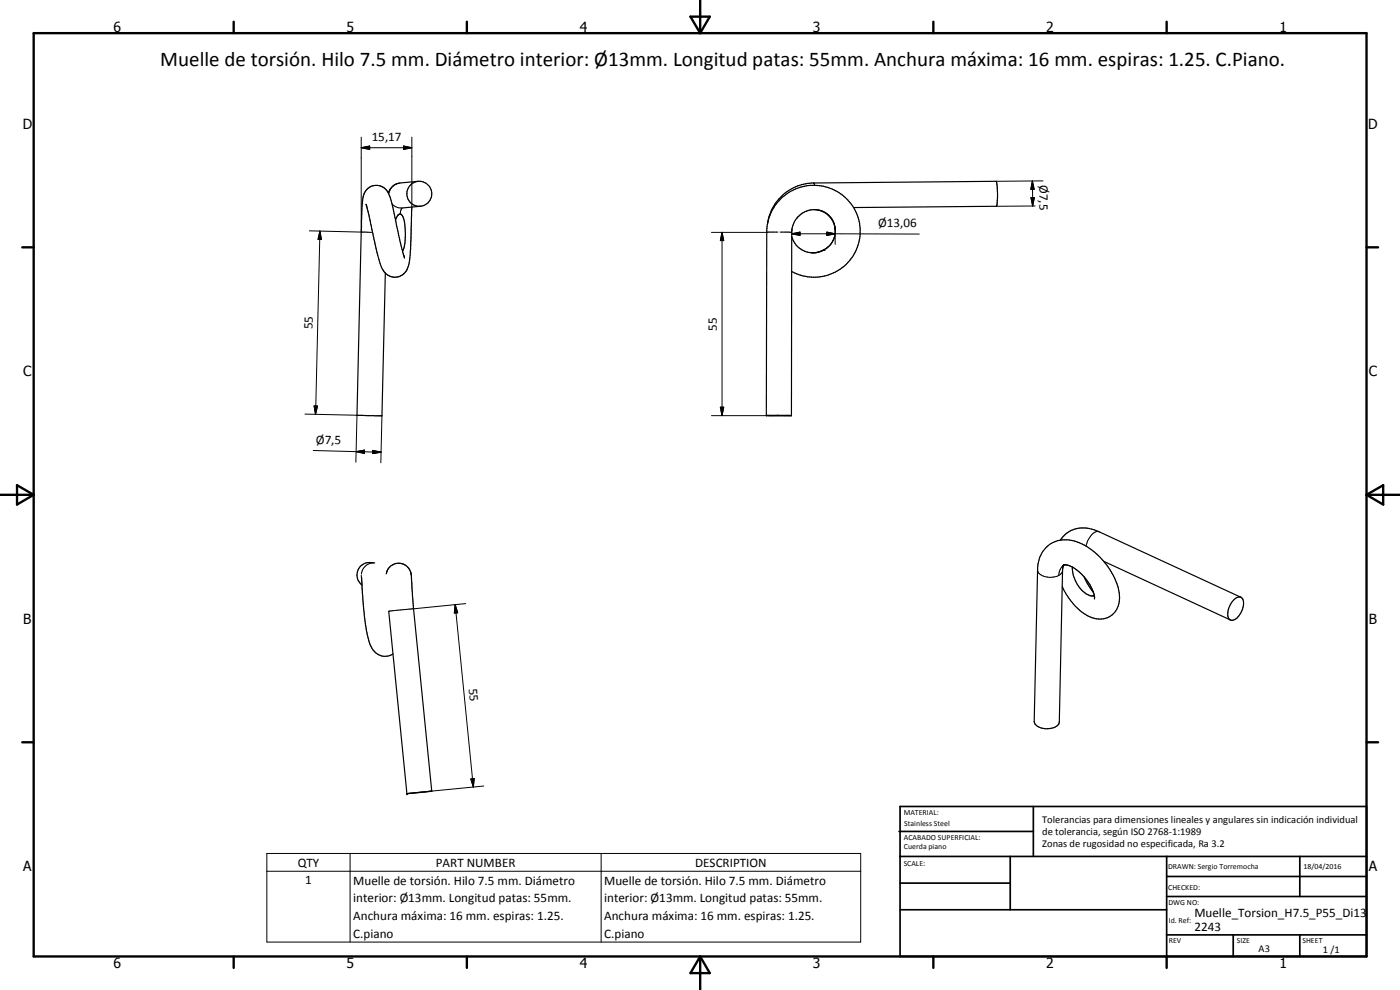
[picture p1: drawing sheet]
<svg xmlns="http://www.w3.org/2000/svg" width="420mm" height="297mm" viewBox="0 0 420 297" stroke-linecap="round" stroke-linejoin="round" font-family="sans-serif">
<g fill="none" stroke="#000" stroke-width=".35">
<path d="M125.5 54.4l-5.5 .5a4.2 4.2 0 0 0-3.4 3.1M109.9 61.3l2.6 11.6a33.6 33.6 0 0 0 2.6 8.3l1.4 1.4a3.8 3.8 0 0 0 3.8 .1 5.7 5.7 0 0 0 2.7-5.5l.6-15.1M118.7 66.1l.6-1.4 .4-.3a.86 .86 0 0 1 1.3 .8 17.3 17.3 0 0 1-.2 10.2M120.8 75.3l-3.3-14.7a5.7 5.7 0 0 0-3.1-4.7 4.3 4.3 0 0 0-5.6 4.6l-.3 5.7-1.4 58.4M120.8 75.3l.6 1.9M126.2 61.9l-5.5 .5M237.6 70.9a6.6 6.6 0 0 0 6.1 5M244.3 75.8l-.3 .1M244.6 62.9a6.4 6.4 0 0 1 6 5.5M245.7 75.6l-2.1 .3M245.7 75.6l-1.2 .3M247.2 75l-1.5 .6"/>
<path d="M247.4 74.9h-.1M247.5 74.8l-1.8 .8M247.5 74.8l-.1 .1M250.6 68.3a6.2 6.2 0 0 0-5.5-5.4h-1.3a7 7 0 0 0-6.1 5.7l-.2 56.1h-7.5M250.6 68.3v.2M250.6 68.5a6.2 6.2 0 0 1-3.2 6.3M250.6 68.5v.2v-.2M299 61.9h.1M299 61.9l-42.8 .4M299.1 61.9l.3-4-.5-3.5-54.7 .5a13.8 13.8 0 0 0-9.1 3.4 13.9 13.9 0 0 0-4.7 8.6M115.6 81.9l-1 42.9-7.5-.2M237.6 81.4a13.9 13.9 0 0 0 20.5-13.4 13.9 13.9 0 0 0-22.7-9.2 12.9 12.9 0 0 0-4.1 5.3l-.9 2.7-.3 2.3-.1 55.6"/>
<path d="M107.1 124.6h.1M230 124.7h7.3M237.4 124.7h.1M108.5 173.2l.9 11.9a32.8 32.8 0 0 0 2 9 4.5 4.5 0 0 0 6.5 2.1M112.5 168.9a3.9 3.9 0 0 0-4.8 1.6 3.9 3.9 0 0 0 .9 5M123.3 171.7l.8 11 5.5 54.7M123.3 171.7h.1M123.3 171.7a3.8 3.8 0 0 0-6-1.9l-.9 1.1-.5 1.3M318.3 162.1a8.4 8.4 0 0 1 10.8-2.8l43.3 19.9M319 169.7l-.1 .1M319.2 169.5l-.3 .3M319.2 169.6l-.3 1.4-1 45.6a3.3 3.3 0 0 1-3.5 2.1 3.9 3.9 0 0 1-4-2l1-45.7a8.5 8.5 0 0 1 12.5-8.1 20.7 20.7 0 0 1 12.1 16.2 6.1 6.1 0 0 1-3 5.9 6.1 6.1 0 0 1-6.5-.2 18.8 18.8 0 0 1-7.7-8.8"/>
<path d="M319.3 169.5h.1M319.3 169.5l-.3 .3M319.4 169.5a8.5 8.5 0 0 1 6.1 3.8 13.3 13.3 0 0 1 2.9 5.1l.1 1.1M319.4 169.5h-.2M321.8 170.1a8.8 8.8 0 0 0 5.8 8.7l.8-.1M325.4 173.1l1.1 2.2 1.7 2.4M331.3 168.4l38 17.6M116.7 183.4l5.4 54.7 7.5-.7M370.2 180.1a1.67 1.67 0 0 1 2.7-.4 5.5 5.5 0 0 1-2.9 6.4 1.49 1.49 0 0 1-1.5-1.9 6.9 6.9 0 0 1 1.7-4.1zM123.6 238l-1.4 .1M129.2 237.4l-5.5 .6M129.6 237.4h.1"/>
<path d="M129.6 237.4h-.1"/>
<circle cx="125.8" cy="58.1" r="3.7"/>
</g>
<g fill="none" stroke="#000" stroke-width=".3">
<path d="M108.4 44.3l2.5-.5v1zM108.4 41.1v28.5M108.4 44.3h15.2M119.8 54.9a3.7 3.7 0 0 0-3.1 3.1M121.1 43.8l2.5 .5-2.5 .5zM123.6 41.1v21M244.3 54.9l.1 .6M244.3 54.9h.1M309.4 59.3h1l-.5 2.5zM309.8 54.3l.6 2.5h-1zM309.8 54.3l.1 7.5M313 54.3l-14.1 .1"/>
<path d="M92.8 69.3l15.6 .3M96 69.3l.5 2.5h-1zM96 69.3l-1.3 55M108.4 69.6l3.1 .1M117.7 61.3l1.1 .8 1.8 .3M120.6 62.5l-.5 1.6M120.6 62.5h.1M120.7 62.4l-.1 .1M216.7 69.7l.5 2.5h-1zM216.7 69.7v55M233.5 69.6l-20 .1M234.1 69.6l3.4 .1"/>
<path d="M237.5 69.7h.1M237.6 70.1l2.5-.5v1.1zM237.6 69.7h.1M237.6 70.1h13M237.7 68.6l-.1 1M248.1 69.6l2.5 .5-2.5 .6zM250.5 70.8a6.1 6.1 0 0 1-2.8 3.9M250.6 69.4v3.9M250.6 70.1l25.3 .1M310.7 61.8l-11.7 .1M91.5 124.2l15.6 .4-.3 14.1M94 135.2l12.9 .3"/>
<path d="M94.3 121.8h1l-.6 2.5zM106.9 135.5l2.5-.5v1.1zM106.9 135.5l7.5 .2M111.9 135.1l2.5 .6-2.6 .4zM114.6 124.8l-.3 14.1M213.5 124.7h16.5M216.2 122.2h1l-.5 2.5zM329.8 159.6a2.28 2.28 0 0 0-2.6 1.4l-.7 1.2-.5 1.7M108.4 172.6l.1 .8M112.2 168.9a3.8 3.8 0 0 0-3.8 3.4M311.4 171a2.8 2.8 0 0 0 3 2.1h1.8l1.5-.5M318.9 171.2l-.2 .7-1 .7"/>
<path d="M319 169.8l-1 1.6-.3 1.2M124 182.7l-7.3 .7M124.1 182.7h.1M136.6 181.4l.8 2.5h-1.1zM136.6 181.4l5.5 54.7M139.8 181.1l-15.7 1.6M141.3 233.7l1-.1-.2 2.5zM145.2 235.8l-15.6 1.6M80.1 256.1h178.2v26.6h-178.2zM105.1 256.1v26.6M180.4 256.1v26.6M80.1 261.4h178.2"/>
</g>
<g fill="#000">
<circle cx="121.4" cy="77.2" r=".18"/>
<circle cx="247.5" cy="74.8" r=".18"/>
<circle cx="250.6" cy="68.7" r=".18"/>
<circle cx="318.9" cy="169.8" r=".18"/>
<circle cx="328.5" cy="179.5" r=".18"/>
<circle cx="122.1" cy="238.1" r=".18"/>
</g>
<g fill="none" stroke="#000" stroke-width=".71">
<path d="M10.1 9.9h400v277.1h-400zM70.1 6.5v3.4M140.1 6.5v3.4M207.2 5h5.8l-2.9 4.9zM210.1 0v9.9M280.1 6.5v3.4M350.1 6.5v3.4M6.7 74.2h3.4M410.1 74.2h3.5M.1 148.5h10M5.1 145.6l5 2.9-5 2.9zM410.1 148.5h10"/>
<path d="M410.1 148.5l5-2.9v5.8zM6.7 222.7h3.4M410.1 222.7h3.5M70.1 287v3.4M140.1 287v3.4M210.1 287v10M210.1 287l2.9 5h-5.8zM280.1 287v3.4M350.1 287v3.4"/>
</g>
<g fill="none" stroke="#000" stroke-width=".51">
<path d="M269.8 249.5h40.3M270.1 242h140v45h-140zM270.1 257h140M303.2 257v16M310.1 242v15M350.1 257v30M390.1 257v12M270.1 265h33.1M270.1 273h80M350.1 269h60M350.1 263h60M350.1 280.5h60"/>
<path d="M370.1 280.5v6.5M390.1 280.5v6.5"/>
</g>
<g fill="#000">
<path d="M108.4 44.3l2.5-.5v1zM121.1 43.8l2.5 .5-2.5 .5zM309.4 59.3h1l-.5 2.5zM309.8 54.3l.6 2.5h-1zM96 69.3l.5 2.5h-1zM216.7 69.7l.5 2.5h-1zM237.6 70.1l2.5-.5v1.1zM248.1 69.6l2.5 .5-2.5 .6zM94.3 121.8h1l-.6 2.5zM106.9 135.5l2.5-.5v1.1zM111.9 135.1l2.5 .6-2.6 .4zM216.2 122.2h1l-.5 2.5z"/>
<path d="M136.6 181.4l.8 2.5h-1.1zM141.3 233.7l1-.1-.2 2.5z"/>
</g>
<text font-size="6.3" x="48.1" y="19.8">Muelle de torsión. Hilo 7.5 mm. Diámetro interior: Ø13mm. Longitud patas: 55mm. Anchura máxima: 16 mm. espiras: 1.25. C.Piano.</text>
<g font-size="4.2">
<text x="34" y="9.6">6</text>
<text x="104" y="9.6">5</text>
<text x="174" y="9.6">4</text>
<text x="244" y="9.6">3</text>
<text x="314" y="9.6">2</text>
<text x="384" y="9.6">1</text>
<text x="6.8" y="38.7">D</text>
<text x="410.6" y="38.7">D</text>
<text x="7" y="112.9">C</text>
<text x="410.8" y="112.9">C</text>
<text x="7" y="187.1">B</text>
<text x="410.8" y="187.1">B</text>
<text x="7" y="261.4">A</text>
<text x="410.8" y="261.4">A</text>
<text x="34" y="290.4">6</text>
<text x="104" y="290.4">5</text>
<text x="174" y="290.4">4</text>
<text x="244" y="290.4">3</text>
<text x="314" y="290.4">2</text>
<text x="384" y="290.4">1</text>
</g>
<g font-size="3.9">
<text x="111.6" y="42.2">15,17</text>
<text x="311.9" y="55.5" transform="rotate(89 311.9 55.5)">Ø7,5</text>
<text x="263.5" y="68.1">Ø13,06</text>
<text x="93.8" y="98.8" transform="rotate(-89 93.8 98.8)">55</text>
<text x="215.1" y="99.2" transform="rotate(-90 215.1 99.2)">55</text>
<text x="94.8" y="133.1" transform="rotate(1 94.8 133.1)">Ø7,5</text>
<text x="140.7" y="206.7" transform="rotate(84 140.7 206.7)">55</text>
<text x="89.4" y="260">QTY</text>
<text x="130.8" y="260">PART NUMBER</text>
<text x="208.6" y="260">DESCRIPTION</text>
<text x="91.6" y="265.3">1</text>
<text x="106" y="265.4">Muelle de torsión. Hilo 7.5 mm. Diámetro</text>
<text x="181.3" y="265.4">Muelle de torsión. Hilo 7.5 mm. Diámetro</text>
<text x="106" y="270.8">interior: Ø13mm. Longitud patas: 55mm.</text>
<text x="181.3" y="270.8">interior: Ø13mm. Longitud patas: 55mm.</text>
<text x="358.5" y="275.1">Muelle_Torsion_H7.5_P55_Di13</text>
<text x="106" y="276.1">Anchura máxima: 16 mm. espiras: 1.25.</text>
<text x="106" y="281.3">C.piano</text>
<text x="181.3" y="276.1">Anchura máxima: 16 mm. espiras: 1.25.</text>
<text x="181.3" y="281.3">C.piano</text>
<text x="358.5" y="279.4">2243</text>
</g>
<g font-size="3.1">
<text x="312.7" y="246.8">Tolerancias para dimensiones lineales y angulares sin indicación individual</text>
<text x="312.7" y="250.4">de tolerancia, según ISO 2768-1:1989</text>
<text x="312.7" y="254">Zonas de rugosidad no especificada, Ra 3.2</text>
<text x="377.7" y="285.6">A3</text>
<text x="397" y="285.9">1 /1</text>
</g>
<g font-size="2.4">
<text x="271.2" y="244.4">MATERIAL:</text>
<text x="271.3" y="252">ACABADO SUPERFICIAL:</text>
<text x="271.4" y="247.9">Stainless Steel</text>
<text x="271.3" y="254.6">Cuerda piano</text>
<text x="271.2" y="259.7">SCALE:</text>
<text x="350.6" y="260.8">DRAWN: Sergio Torremocha</text>
<text x="391.2" y="260.6">18/04/2016</text>
<text x="350.6" y="267">CHECKED:</text>
<text x="350.6" y="271.4">DWG NO:</text>
<text x="350.8" y="276.9">Id. Ref:</text>
<text x="350.8" y="282.8">REV</text>
<text x="371.2" y="282.9">SIZE</text>
<text x="390.9" y="282.9">SHEET</text>
</g>
</svg>
